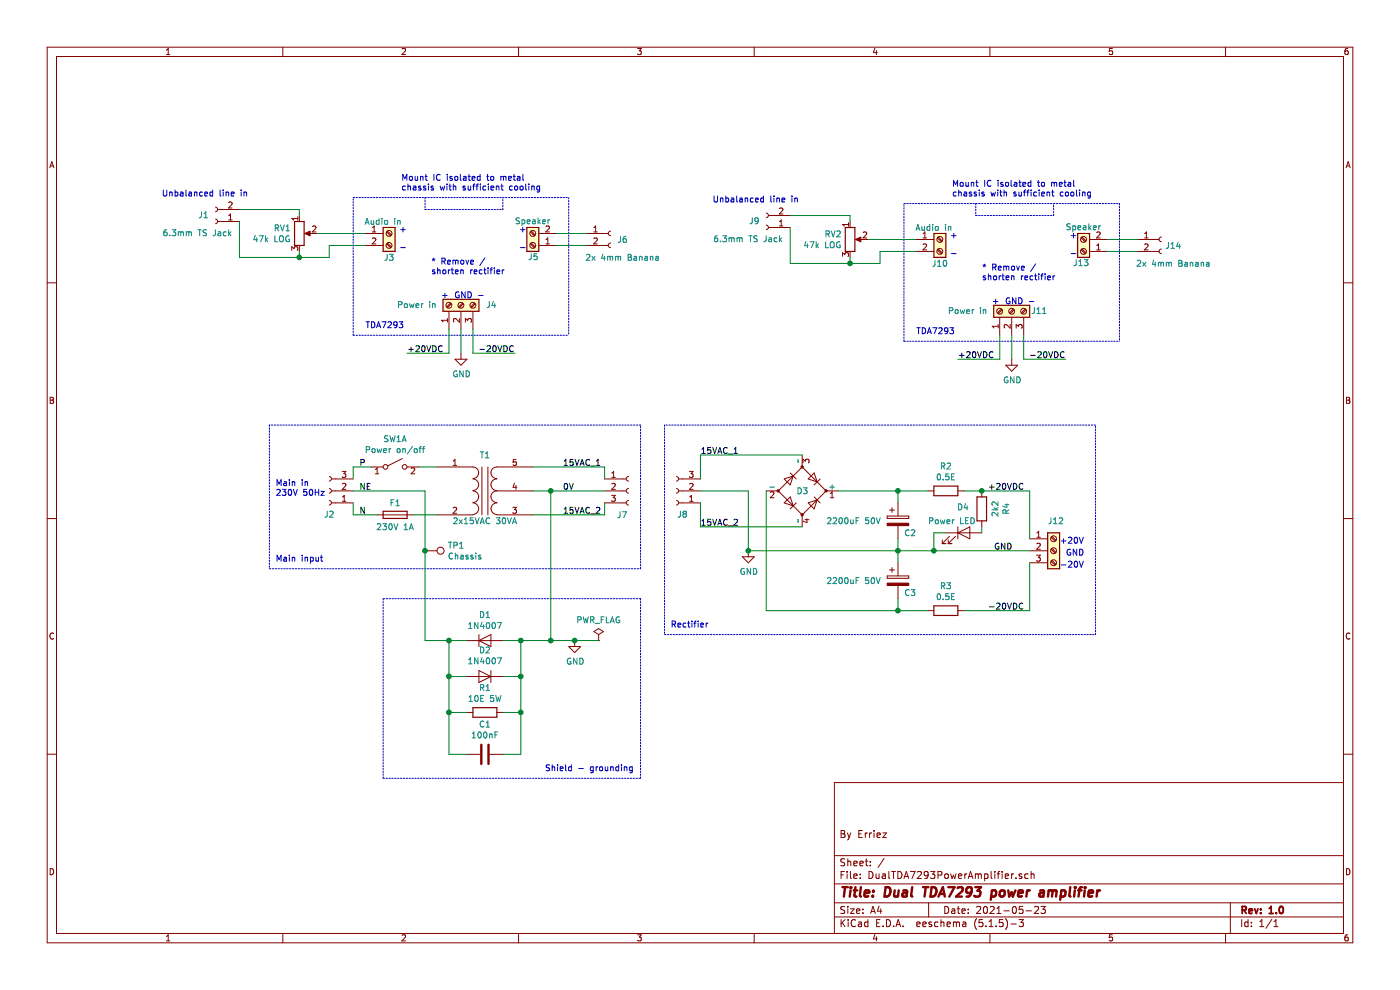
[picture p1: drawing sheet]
EESchema Schematic File Version 4
EELAYER 30 0
EELAYER END
$Descr A4 11693 8268
encoding utf-8
Sheet 1 1
Title "Dual TDA7293 power amplifier"
Date "2021-05-23"
Rev "1.0"
Comp ""
Comment1 "By Erriez"
Comment2 ""
Comment3 ""
Comment4 ""
$EndDescr
$Comp
L Device:R R1
U 1 1
P 4050 5950
F 0 "R1" V 3843 5950 50  0000 C CNN
F 1 "10E 5W" V 3934 5950 50  0000 C CNN
F 2 "" V 3980 5950 50  0001 C CNN
F 3 "~" H 4050 5950 50  0001 C CNN
	1    4050 5950
	0    1    1    0   
$EndComp
$Comp
L Diode:1N4007 D1
U 1 1
P 4050 5350
F 0 "D1" H 4050 5566 50  0000 C CNN
F 1 "1N4007" H 4050 5475 50  0000 C CNN
F 2 "Diode_THT:D_DO-41_SOD81_P10.16mm_Horizontal" H 4050 5175 50  0001 C CNN
F 3 "http://www.vishay.com/docs/88503/1n4001.pdf" H 4050 5350 50  0001 C CNN
	1    4050 5350
	1    0    0    -1  
$EndComp
$Comp
L Diode:1N4007 D2
U 1 1
P 4050 5650
F 0 "D2" H 4050 5434 50  0000 C CNN
F 1 "1N4007" H 4050 5525 50  0000 C CNN
F 2 "Diode_THT:D_DO-41_SOD81_P10.16mm_Horizontal" H 4050 5475 50  0001 C CNN
F 3 "http://www.vishay.com/docs/88503/1n4001.pdf" H 4050 5650 50  0001 C CNN
	1    4050 5650
	-1   0    0    1   
$EndComp
$Comp
L Device:C C1
U 1 1
P 4050 6300
F 0 "C1" V 3798 6300 50  0000 C CNN
F 1 "100nF" V 3889 6300 50  0000 C CNN
F 2 "" H 4088 6150 50  0001 C CNN
F 3 "~" H 4050 6300 50  0001 C CNN
	1    4050 6300
	0    1    1    0   
$EndComp
$Comp
L power:GND #PWR02
U 1 1
P 4800 5350
F 0 "#PWR02" H 4800 5100 50  0001 C CNN
F 1 "GND" H 4805 5177 50  0000 C CNN
F 2 "" H 4800 5350 50  0001 C CNN
F 3 "" H 4800 5350 50  0001 C CNN
	1    4800 5350
	1    0    0    -1  
$EndComp
$Comp
L Device:Transformer_1P_SS T1
U 1 1
P 4050 4100
F 0 "T1" H 4050 4400 50  0000 C CNN
F 1 "2x15VAC 30VA" H 4050 3850 50  0000 C CNN
F 2 "" H 4050 4100 50  0001 C CNN
F 3 "~" H 4050 4100 50  0001 C CNN
	1    4050 4100
	1    0    0    -1  
$EndComp
$Comp
L Switch:SW_DPST_x2 SW1
U 1 1
P 3300 3900
F 0 "SW1" H 3300 4135 50  0000 C CNN
F 1 "Power on/off" H 3300 4044 50  0000 C CNN
F 2 "" H 3300 3900 50  0001 C CNN
F 3 "~" H 3300 3900 50  0001 C CNN
	1    3300 3900
	1    0    0    -1  
$EndComp
$Comp
L Connector:Screw_Terminal_01x03 J12
U 1 1
P 8800 4600
F 0 "J12" H 8750 4850 50  0000 L CNN
F 1 "Screw_Terminal_01x03" H 8880 4551 50  0001 L CNN
F 2 "" H 8800 4600 50  0001 C CNN
F 3 "~" H 8800 4600 50  0001 C CNN
	1    8800 4600
	1    0    0    -1  
$EndComp
Wire Wire Line
	2950 4300 2950 4200
Wire Wire Line
	2950 4000 2950 3900
Wire Wire Line
	2950 3900 3100 3900
Wire Wire Line
	3650 4300 3450 4300
Wire Wire Line
	3650 3900 3500 3900
Wire Wire Line
	3900 6300 3750 6300
Wire Wire Line
	3750 6300 3750 5950
Wire Wire Line
	3750 5350 3900 5350
Wire Wire Line
	3900 5650 3750 5650
Connection ~ 3750 5650
Wire Wire Line
	3750 5650 3750 5350
Wire Wire Line
	3900 5950 3750 5950
Connection ~ 3750 5950
Wire Wire Line
	3750 5950 3750 5650
Wire Wire Line
	4200 6300 4350 6300
Wire Wire Line
	4350 6300 4350 5950
Wire Wire Line
	4350 5350 4200 5350
Wire Wire Line
	4200 5650 4350 5650
Connection ~ 4350 5650
Wire Wire Line
	4200 5950 4350 5950
Connection ~ 4350 5950
Wire Wire Line
	4350 5950 4350 5650
Connection ~ 3750 5350
Wire Wire Line
	3550 5350 3750 5350
Wire Wire Line
	4600 5350 4800 5350
$Comp
L Device:D_Bridge_+-AA D3
U 1 1
P 6700 4100
F 0 "D3" H 6650 4100 50  0000 L CNN
F 1 "D_Bridge_+-AA" H 7044 4055 50  0001 L CNN
F 2 "" H 6700 4100 50  0001 C CNN
F 3 "~" H 6700 4100 50  0001 C CNN
	1    6700 4100
	1    0    0    -1  
$EndComp
$Comp
L Connector:Conn_01x03_Female J2
U 1 1
P 2750 4100
F 0 "J2" H 2750 4300 50  0000 C CNN
F 1 "Main in 230V 50Hz" H 2950 4100 50  0001 C CNN
F 2 "" H 2750 4100 50  0001 C CNN
F 3 "~" H 2750 4100 50  0001 C CNN
	1    2750 4100
	-1   0    0    1   
$EndComp
Wire Wire Line
	3550 4100 2950 4100
Text Label 3000 4300 0    50   ~ 0
N
Connection ~ 4600 5350
$Comp
L Connector:Conn_01x03_Female J7
U 1 1
P 5250 4100
F 0 "J7" H 5150 3900 50  0000 L CNN
F 1 "Conn_01x03_Female" H 5278 4035 50  0001 L CNN
F 2 "" H 5250 4100 50  0001 C CNN
F 3 "~" H 5250 4100 50  0001 C CNN
	1    5250 4100
	1    0    0    -1  
$EndComp
Text Label 4700 3900 0    50   ~ 0
15VAC_1
Text Label 3000 4100 0    50   ~ 0
NE
Text Label 3000 3900 0    50   ~ 0
P
Text Label 4700 4100 0    50   ~ 0
0V
Text Label 4700 4300 0    50   ~ 0
15VAC_2
Wire Wire Line
	5050 3900 5050 4000
Wire Wire Line
	5050 4300 5050 4200
$Comp
L Connector:Conn_01x03_Female J8
U 1 1
P 5650 4100
F 0 "J8" H 5600 4300 50  0000 C CNN
F 1 "Conn_01x03_Female" H 5542 3866 50  0001 C CNN
F 2 "" H 5650 4100 50  0001 C CNN
F 3 "~" H 5650 4100 50  0001 C CNN
	1    5650 4100
	-1   0    0    1   
$EndComp
Wire Wire Line
	5850 4200 5850 4400
Wire Wire Line
	5850 4400 6700 4400
Wire Wire Line
	5850 4000 5850 3800
Wire Wire Line
	5850 3800 6700 3800
Wire Wire Line
	5850 4100 6250 4100
Wire Wire Line
	6250 4100 6250 4600
Wire Wire Line
	6400 4100 6400 5100
$Comp
L Device:CP C2
U 1 1
P 7500 4350
F 0 "C2" H 7550 4250 50  0000 L CNN
F 1 "2200uF 50V" H 6900 4350 50  0000 L CNN
F 2 "" H 7538 4200 50  0001 C CNN
F 3 "~" H 7500 4350 50  0001 C CNN
	1    7500 4350
	1    0    0    -1  
$EndComp
$Comp
L Device:CP C3
U 1 1
P 7500 4850
F 0 "C3" H 7550 4750 50  0000 L CNN
F 1 "2200uF 50V" H 6900 4850 50  0000 L CNN
F 2 "" H 7538 4700 50  0001 C CNN
F 3 "~" H 7500 4850 50  0001 C CNN
	1    7500 4850
	1    0    0    -1  
$EndComp
$Comp
L Device:R R2
U 1 1
P 7900 4100
F 0 "R2" V 7693 4100 50  0000 C CNN
F 1 "0.5E" V 7784 4100 50  0000 C CNN
F 2 "" V 7830 4100 50  0001 C CNN
F 3 "~" H 7900 4100 50  0001 C CNN
	1    7900 4100
	0    1    1    0   
$EndComp
$Comp
L Device:R R3
U 1 1
P 7900 5100
F 0 "R3" V 7693 5100 50  0000 C CNN
F 1 "0.5E" V 7784 5100 50  0000 C CNN
F 2 "" V 7830 5100 50  0001 C CNN
F 3 "~" H 7900 5100 50  0001 C CNN
	1    7900 5100
	0    1    1    0   
$EndComp
Wire Wire Line
	7500 4200 7500 4100
Wire Wire Line
	7500 5000 7500 5100
Text Label 8250 4100 0    50   ~ 0
+20VDC
Text Label 8300 4600 0    50   ~ 0
GND
Text Label 8250 5100 0    50   ~ 0
-20VDC
Wire Wire Line
	4450 3900 5050 3900
Wire Wire Line
	4450 4300 5050 4300
Wire Wire Line
	4350 5350 4600 5350
Connection ~ 4350 5350
Wire Wire Line
	4350 5350 4350 5650
Wire Wire Line
	6250 4600 7500 4600
Wire Wire Line
	8600 4500 8600 4100
Wire Wire Line
	8600 4700 8600 5100
Wire Wire Line
	8050 5100 8600 5100
$Comp
L power:GND #PWR03
U 1 1
P 6250 4600
F 0 "#PWR03" H 6250 4350 50  0001 C CNN
F 1 "GND" H 6255 4427 50  0000 C CNN
F 2 "" H 6250 4600 50  0001 C CNN
F 3 "" H 6250 4600 50  0001 C CNN
	1    6250 4600
	1    0    0    -1  
$EndComp
Connection ~ 6250 4600
Wire Wire Line
	4450 4100 4600 4100
Wire Wire Line
	3550 4100 3550 4600
Wire Wire Line
	4600 4100 4600 5350
Connection ~ 4600 4100
Wire Wire Line
	4600 4100 5050 4100
Wire Notes Line
	2250 3550 2250 4750
Wire Notes Line
	2250 4750 5350 4750
Wire Notes Line
	5350 4750 5350 3550
Wire Notes Line
	5350 3550 2250 3550
Text Notes 2300 4700 0    50   ~ 0
Main input
Wire Notes Line
	5350 5000 3200 5000
Wire Notes Line
	3200 5000 3200 6500
Wire Notes Line
	3200 6500 5350 6500
Wire Notes Line
	5350 6500 5350 5000
Text Notes 4550 6450 0    50   ~ 0
Shield - grounding
Wire Notes Line
	5550 3550 5550 5300
Wire Notes Line
	5550 5300 9150 5300
Wire Notes Line
	9150 5300 9150 3550
Wire Notes Line
	9150 3550 5550 3550
Text Notes 5600 5250 0    50   ~ 0
Rectifier
Connection ~ 7500 4100
Wire Wire Line
	7500 4100 7750 4100
Wire Wire Line
	7000 4100 7500 4100
Connection ~ 7500 5100
Wire Wire Line
	7500 5100 7750 5100
Wire Wire Line
	6400 5100 7500 5100
$Comp
L Connector:Screw_Terminal_01x03 J4
U 1 1
P 3850 2550
F 0 "J4" V 3850 2250 50  0000 L CNN
F 1 "Power in" V 3850 2750 50  0000 L CNN
F 2 "" H 3850 2550 50  0001 C CNN
F 3 "~" H 3850 2550 50  0001 C CNN
	1    3850 2550
	0    -1   -1   0   
$EndComp
$Comp
L Connector:Screw_Terminal_01x02 J5
U 1 1
P 4450 2050
F 0 "J5" H 4400 2150 50  0000 L CNN
F 1 "Speaker" H 4300 1850 50  0000 L CNN
F 2 "" H 4450 2050 50  0001 C CNN
F 3 "~" H 4450 2050 50  0001 C CNN
	1    4450 2050
	-1   0    0    1   
$EndComp
$Comp
L Connector:Screw_Terminal_01x02 J3
U 1 1
P 3250 1950
F 0 "J3" H 3250 1750 50  0000 C CNN
F 1 "Audio in" H 3200 2050 50  0000 C CNN
F 2 "" H 3250 1950 50  0001 C CNN
F 3 "~" H 3250 1950 50  0001 C CNN
	1    3250 1950
	1    0    0    -1  
$EndComp
Text Notes 8850 4550 0    50   ~ 0
+20V
Text Notes 8900 4650 0    50   ~ 0
GND
Text Notes 8850 4750 0    50   ~ 0
-20V
Text Notes 3400 1950 2    50   ~ 0
+
Text Notes 3400 2100 2    50   ~ 0
-
Text Notes 4400 1950 2    50   ~ 0
+
Text Notes 4400 2100 2    50   ~ 0
-
Text Notes 3950 2500 2    50   ~ 0
GND
Text Notes 3750 2500 2    50   ~ 0
+
Text Notes 4050 2500 2    50   ~ 0
-
Wire Notes Line
	4750 1650 4750 2800
Wire Notes Line
	2950 2800 4750 2800
Wire Notes Line
	2950 2800 2950 1650
Text Notes 3050 2750 0    50   ~ 0
TDA7293
$Comp
L Connector:Conn_01x02_Female J1
U 1 1
P 1800 1850
F 0 "J1" H 1900 1800 50  0000 C CNN
F 1 "6.3mm TS Jack" H 1950 1950 50  0000 C CNN
F 2 "" H 1800 1850 50  0001 C CNN
F 3 "~" H 1800 1850 50  0001 C CNN
	1    1800 1850
	-1   0    0    1   
$EndComp
Wire Wire Line
	2000 1750 2500 1750
$Comp
L Device:R_POT RV1
U 1 1
P 2500 1950
F 0 "RV1" H 2431 1996 50  0000 R CNN
F 1 "47k LOG" H 2431 1905 50  0000 R CNN
F 2 "" H 2500 1950 50  0001 C CNN
F 3 "~" H 2500 1950 50  0001 C CNN
	1    2500 1950
	1    0    0    -1  
$EndComp
Wire Wire Line
	2500 2150 2500 2100
Connection ~ 2500 2150
Wire Wire Line
	2000 1850 2000 2150
Wire Wire Line
	2500 1750 2500 1800
Wire Wire Line
	2650 1950 3050 1950
Wire Wire Line
	3050 2050 2750 2050
Wire Wire Line
	2750 2050 2750 2150
Wire Wire Line
	2000 2150 2500 2150
Wire Wire Line
	2750 2150 2500 2150
$Comp
L Connector:Conn_01x02_Female J6
U 1 1
P 5100 1950
F 0 "J6" H 5200 1900 50  0000 C CNN
F 1 "2x 4mm Banana" H 5200 1750 50  0000 C CNN
F 2 "" H 5100 1950 50  0001 C CNN
F 3 "~" H 5100 1950 50  0001 C CNN
	1    5100 1950
	1    0    0    -1  
$EndComp
Wire Wire Line
	3950 2750 3950 2950
Wire Wire Line
	3850 2750 3850 2950
$Comp
L power:GND #PWR01
U 1 1
P 3850 2950
F 0 "#PWR01" H 3850 2700 50  0001 C CNN
F 1 "GND" H 3855 2777 50  0000 C CNN
F 2 "" H 3850 2950 50  0001 C CNN
F 3 "" H 3850 2950 50  0001 C CNN
	1    3850 2950
	1    0    0    -1  
$EndComp
Wire Wire Line
	3750 2750 3750 2950
Wire Wire Line
	3750 2950 3400 2950
Text Label 3400 2950 0    50   ~ 0
+20VDC
Wire Wire Line
	3950 2950 4300 2950
Text Label 4300 2950 2    50   ~ 0
-20VDC
$Comp
L Connector:Screw_Terminal_01x03 J11
U 1 1
P 8450 2600
F 0 "J11" V 8450 2300 50  0000 L CNN
F 1 "Power in" V 8450 2800 50  0000 L CNN
F 2 "" H 8450 2600 50  0001 C CNN
F 3 "~" H 8450 2600 50  0001 C CNN
	1    8450 2600
	0    -1   -1   0   
$EndComp
$Comp
L Connector:Screw_Terminal_01x02 J13
U 1 1
P 9050 2100
F 0 "J13" H 9000 2200 50  0000 L CNN
F 1 "Speaker" H 8900 1900 50  0000 L CNN
F 2 "" H 9050 2100 50  0001 C CNN
F 3 "~" H 9050 2100 50  0001 C CNN
	1    9050 2100
	-1   0    0    1   
$EndComp
$Comp
L Connector:Screw_Terminal_01x02 J10
U 1 1
P 7850 2000
F 0 "J10" H 7850 1800 50  0000 C CNN
F 1 "Audio in" H 7800 2100 50  0000 C CNN
F 2 "" H 7850 2000 50  0001 C CNN
F 3 "~" H 7850 2000 50  0001 C CNN
	1    7850 2000
	1    0    0    -1  
$EndComp
Text Notes 8000 2000 2    50   ~ 0
+
Text Notes 8000 2150 2    50   ~ 0
-
Text Notes 9000 2000 2    50   ~ 0
+
Text Notes 9000 2150 2    50   ~ 0
-
Text Notes 8550 2550 2    50   ~ 0
GND
Text Notes 8350 2550 2    50   ~ 0
+
Text Notes 8650 2550 2    50   ~ 0
-
Wire Notes Line
	9350 1700 9350 2850
Wire Notes Line
	7550 2850 9350 2850
Wire Notes Line
	7550 2850 7550 1700
Wire Notes Line
	7550 1700 9350 1700
Text Notes 7650 2800 0    50   ~ 0
TDA7293
$Comp
L Connector:Conn_01x02_Female J9
U 1 1
P 6400 1900
F 0 "J9" H 6500 1850 50  0000 C CNN
F 1 "6.3mm TS Jack" H 6550 2000 50  0000 C CNN
F 2 "" H 6400 1900 50  0001 C CNN
F 3 "~" H 6400 1900 50  0001 C CNN
	1    6400 1900
	-1   0    0    1   
$EndComp
Wire Wire Line
	6600 1800 7100 1800
$Comp
L Device:R_POT RV2
U 1 1
P 7100 2000
F 0 "RV2" H 7031 2046 50  0000 R CNN
F 1 "47k LOG" H 7031 1955 50  0000 R CNN
F 2 "" H 7100 2000 50  0001 C CNN
F 3 "~" H 7100 2000 50  0001 C CNN
	1    7100 2000
	1    0    0    -1  
$EndComp
Wire Wire Line
	7100 2200 7100 2150
Connection ~ 7100 2200
Wire Wire Line
	6600 1900 6600 2200
Wire Wire Line
	7100 1800 7100 1850
Wire Wire Line
	7250 2000 7650 2000
Wire Wire Line
	7650 2100 7350 2100
Wire Wire Line
	7350 2100 7350 2200
Wire Wire Line
	6600 2200 7100 2200
Wire Wire Line
	7350 2200 7100 2200
$Comp
L Connector:Conn_01x02_Female J14
U 1 1
P 9700 2000
F 0 "J14" H 9800 1950 50  0000 C CNN
F 1 "2x 4mm Banana" H 9800 1800 50  0000 C CNN
F 2 "" H 9700 2000 50  0001 C CNN
F 3 "~" H 9700 2000 50  0001 C CNN
	1    9700 2000
	1    0    0    -1  
$EndComp
Wire Wire Line
	8550 2800 8550 3000
Wire Wire Line
	8450 2800 8450 3000
$Comp
L power:GND #PWR04
U 1 1
P 8450 3000
F 0 "#PWR04" H 8450 2750 50  0001 C CNN
F 1 "GND" H 8455 2827 50  0000 C CNN
F 2 "" H 8450 3000 50  0001 C CNN
F 3 "" H 8450 3000 50  0001 C CNN
	1    8450 3000
	1    0    0    -1  
$EndComp
Wire Wire Line
	8350 2800 8350 3000
Wire Wire Line
	8350 3000 8000 3000
Text Label 8000 3000 0    50   ~ 0
+20VDC
Wire Wire Line
	8550 3000 8900 3000
Text Label 8900 3000 2    50   ~ 0
-20VDC
Text Notes 3600 2300 0    50   ~ 0
* Remove /\nshorten rectifier
Text Notes 8200 2350 0    50   ~ 0
* Remove /\nshorten rectifier
$Comp
L Connector:TestPoint TP1
U 1 1
P 3550 4600
F 0 "TP1" V 3504 4788 50  0000 L CNN
F 1 "Chassis" V 3595 4788 50  0000 L CNN
F 2 "" H 3750 4600 50  0001 C CNN
F 3 "~" H 3750 4600 50  0001 C CNN
	1    3550 4600
	0    1    1    0   
$EndComp
Connection ~ 3550 4600
Wire Wire Line
	3550 4600 3550 5350
Connection ~ 4800 5350
Wire Wire Line
	4800 5350 5000 5350
$Comp
L power:PWR_FLAG #FLG0101
U 1 1
P 5000 5350
F 0 "#FLG0101" H 5000 5425 50  0001 C CNN
F 1 "PWR_FLAG" H 5000 5523 50  0000 C CNN
F 2 "" H 5000 5350 50  0001 C CNN
F 3 "~" H 5000 5350 50  0001 C CNN
	1    5000 5350
	1    0    0    -1  
$EndComp
$Comp
L Device:R R4
U 1 1
P 8200 4250
F 0 "R4" V 7993 4250 50  0000 C CNN
F 1 "2k2" V 8084 4250 50  0000 C CNN
F 2 "" V 8130 4250 50  0001 C CNN
F 3 "~" H 8200 4250 50  0001 C CNN
	1    8200 4250
	-1   0    0    1   
$EndComp
$Comp
L Device:LED D4
U 1 1
P 8050 4450
F 0 "D4" H 8043 4666 50  0000 C CNN
F 1 "Power LED" H 7950 4550 50  0000 C CNN
F 2 "" H 8050 4450 50  0001 C CNN
F 3 "~" H 8050 4450 50  0001 C CNN
	1    8050 4450
	1    0    0    -1  
$EndComp
Wire Wire Line
	8200 4400 8200 4450
Wire Wire Line
	7900 4450 7800 4450
Wire Wire Line
	7500 4500 7500 4600
Connection ~ 7500 4600
Wire Wire Line
	7500 4700 7500 4600
Wire Wire Line
	7800 4450 7800 4600
Wire Notes Line
	2950 1650 4750 1650
Wire Notes Line
	3550 1650 3550 1750
Wire Notes Line
	3550 1750 4200 1750
Wire Notes Line
	4200 1750 4200 1650
Wire Notes Line
	8150 1700 8150 1800
Wire Notes Line
	8150 1800 8800 1800
Wire Notes Line
	8800 1800 8800 1700
Text Notes 3350 1600 0    50   ~ 0
Mount IC isolated to metal\nchassis with sufficient cooling
Text Notes 7950 1650 0    50   ~ 0
Mount IC isolated to metal\nchassis with sufficient cooling
Text Notes 1350 1650 0    50   ~ 0
Unbalanced line in
Text Notes 5950 1700 0    50   ~ 0
Unbalanced line in
Wire Wire Line
	9250 2000 9500 2000
Wire Wire Line
	9250 2100 9500 2100
Wire Wire Line
	4650 2050 4900 2050
Wire Wire Line
	4650 1950 4900 1950
Text Label 5850 3800 0    50   ~ 0
15VAC_1
Text Label 5850 4400 0    50   ~ 0
15VAC_2
Text Notes 2300 4150 0    50   ~ 0
Main in\n230V 50Hz
$Comp
L Device:Fuse F1
U 1 1
P 3300 4300
F 0 "F1" V 3200 4300 50  0000 C CNN
F 1 "230V 1A" V 3400 4300 50  0000 C CNN
F 2 "" V 3230 4300 50  0001 C CNN
F 3 "~" H 3300 4300 50  0001 C CNN
	1    3300 4300
	0    1    1    0   
$EndComp
Wire Wire Line
	3150 4300 2950 4300
Wire Wire Line
	7500 4600 7800 4600
Wire Wire Line
	8050 4100 8200 4100
Connection ~ 7800 4600
Connection ~ 8200 4100
Wire Wire Line
	7800 4600 8600 4600
Wire Wire Line
	8200 4100 8600 4100
$EndSCHEMATC
